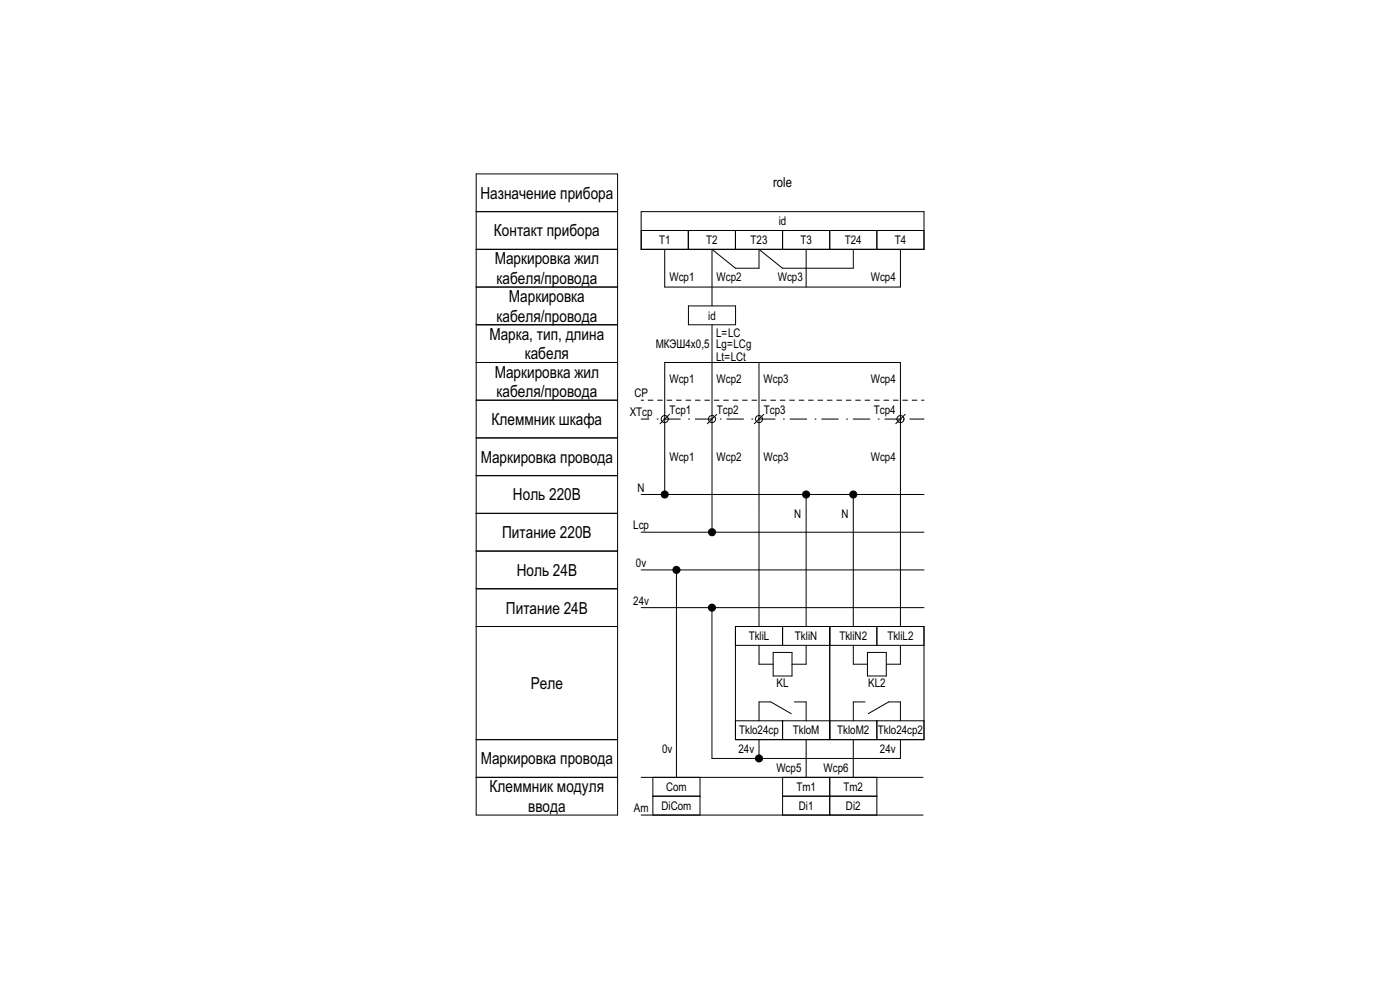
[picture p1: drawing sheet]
<svg xmlns="http://www.w3.org/2000/svg" width="297mm" height="210mm" viewBox="0 0 297 210" stroke-linecap="round" stroke-linejoin="round" font-family="sans-serif">
<!-- layer: cp_names -->
<path d="M101 76.9h30v96h-30zM101 92.9h30M101 84.9h30M101 108.9h30M101 100.9h30M101 116.9h30M101 132.9h30M101 124.9h30M101 156.9h30M101 164.9h30" fill="none" stroke="#000" stroke-width=".21"/>
<!-- layer: id_names -->
<path d="M101 36.9h30v40h-30zM101 52.9h30M101 44.9h30M101 68.9h30M101 60.9h30" fill="none" stroke="#000" stroke-width=".21"/>
<!-- layer: cp_static_di -->
<g fill="none" stroke="#000" stroke-width=".21">
<path d="M151 76.9v35.2M161 76.9v56M136 88.9h1.7M136 84.9h.5M137.5 84.9h1M139.4 88.9h.1M139.5 84.9h1M140.8 88.9h3.5M141.5 84.9h1M142 87.9l-2 2M143.5 84.9h1M145.5 84.9h1"/>
<path d="M146.1 88.9h.1M147.5 88.9h3.5M147.5 84.9h1M149.5 84.9h1M151.5 84.9h1M152 87.9l-2 2M152.8 88.9h.1M153.5 84.9h1M154.2 88.9h3.5M155.5 84.9h1M157.5 84.9h1M159.5 88.9h.1"/>
<path d="M159.5 84.9h1M160.9 88.9h3.5M161.5 84.9h1M162 87.9l-2 2M163.5 84.9h1M165.5 84.9h1M166.2 88.9h.1M167.5 84.9h1M167.6 88.9h3.5M169.5 84.9h1M171.5 84.9h1M172.9 88.9h.1"/>
<path d="M173.5 84.9h1M174.3 88.9h3.5M175.5 84.9h1M177.5 84.9h1M179.5 84.9h1M179.6 88.9h.1M181 88.9h3.5M181.5 84.9h1M183.5 84.9h1M185.5 84.9h1M186.3 88.9h.1M187.5 84.9h1"/>
<path d="M187.7 88.9h3.5M189.5 84.9h1M191.5 84.9h1M192 87.9l-2 2M193 88.9h3M193.5 84.9h1M195.5 84.9h.5M136 104.9h60M136 112.9h60M141 104.1v-27.2h50v56M171 105.6v27.3M181 105.6v27.3"/>
<path d="M136 128.9h60M136 120.9h60M143.5 121.6v43.3M151 129.6v31.3h40v-4M156 132.9h40v24h-40zM156 136.9h40M161 136.9v4h3M164 138.4h4v5h-4zM166 132.9v4M171 136.9v4h-3M176 132.9v24M181 136.9v4h3"/>
<path d="M184 138.4h4v5h-4zM186 132.9v4M191 136.9v4h-3M156 152.9h40M161 156.9v3.2M166 152.9v4M167.8 151.4l-4.3-2.5h-2.5v4M168.5 148.9h2.5v4M171 156.9v8M181 156.9v8M183.5 148.9h-2.5v4M184.2 151.4l4.3-2.5h2.5v4"/>
<path d="M186 152.9v4M136 164.9h59.8M136 172.9h59.8M138.5 168.9h10M138.5 164.9v8M148.5 164.9v8M166 168.9h20M166 164.9v8M176 164.9v8M186 164.9v8"/>
<circle cx="141" cy="88.9" r=".75"/>
<circle cx="151" cy="88.9" r=".75"/>
<circle cx="161" cy="88.9" r=".75"/>
<circle cx="191" cy="88.9" r=".75"/>
<circle cx="141" cy="104.9" r=".75"/>
<circle cx="151" cy="112.9" r=".75"/>
<circle cx="171" cy="104.9" r=".75"/>
<circle cx="181" cy="104.9" r=".75"/>
<circle cx="143.5" cy="120.9" r=".75"/>
<circle cx="151" cy="128.9" r=".75"/>
<circle cx="161" cy="160.9" r=".75"/>
</g>
<!-- layer: id_static_di -->
<path d="M136 44.9h60v8h-60zM136 48.9h60M141 52.9v8h50v-8M146 48.9v4M156 48.9v4M166 48.9v4M171 52.9v8M176 48.9v4M181 52.9v4h-15l-5-4v4h-5l-5-4v12M186 48.9v4M146 64.9h10v4h-10zM151 68.9v8" fill="none" stroke="#000" stroke-width=".21"/>
<!-- layer: cp_static_di -->
<g fill="#000">
<circle cx="141" cy="104.9" r=".75"/>
<circle cx="151" cy="112.9" r=".75"/>
<circle cx="171" cy="104.9" r=".75"/>
<circle cx="181" cy="104.9" r=".75"/>
<circle cx="143.5" cy="120.9" r=".75"/>
<circle cx="151" cy="128.9" r=".75"/>
<circle cx="161" cy="160.9" r=".75"/>
</g>
<g font-size="3.5">
<text x="101.9" y="42.1">Назначение прибора</text>
<text x="104.8" y="50.1">Контакт прибора</text>
<text x="104.9" y="56.1">Маркировка жил</text>
<text x="105.3" y="60.2">кабеля/провода</text>
<text x="108" y="64.1">Маркировка</text>
<text x="105.3" y="68.2">кабеля/провода</text>
<text x="103.8" y="72.1">Марка, тип, длина</text>
<text x="111.3" y="76.2">кабеля</text>
<text x="104.9" y="80.1">Маркировка жил</text>
<text x="105.3" y="84.2">кабеля/провода</text>
<text x="104.3" y="90.1">Клеммник шкафа</text>
<text x="102" y="98.1">Маркировка провода</text>
<text x="108.8" y="106.1">Ноль 220В</text>
<text x="106.5" y="114.1">Питание 220В</text>
<text x="109.6" y="122.1">Ноль 24В</text>
<text x="107.3" y="130.1">Питание 24В</text>
<text x="112.6" y="146.1">Реле</text>
<text x="102" y="162.1">Маркировка провода</text>
<text x="103.9" y="168.1">Клеммник модуля</text>
<text x="112" y="172.2">ввода</text>
</g>
<text font-size="2.9" x="164" y="39.6">role</text>
<g font-size="2.5">
<text x="165.2" y="47.8">id</text>
<text x="139.8" y="51.8">T1</text>
<text x="149.8" y="51.8">Т2</text>
<text x="159.2" y="51.8">Т23</text>
<text x="169.8" y="51.8">Т3</text>
<text x="179.2" y="51.8">Т24</text>
<text x="189.8" y="51.8">Т4</text>
<text x="142" y="59.6">Wcp1</text>
<text x="152" y="59.6">Wcp2</text>
<text x="165" y="59.6">Wcp3</text>
<text x="184.7" y="59.6">Wcp4</text>
<text x="150.2" y="67.8">id</text>
<text x="151.9" y="71.4">L=LC</text>
<text x="139.1" y="73.9">МКЭШ4х0,5</text>
<text x="151.9" y="73.9">Lg=LCg</text>
<text x="151.9" y="76.6">Lt=LCt</text>
<text x="142" y="81.3">Wcp1</text>
<text x="152" y="81.3">Wcp2</text>
<text x="162" y="81.3">Wcp3</text>
<text x="184.7" y="81.3">Wcp4</text>
<text x="133.6" y="88.3">XTcp</text>
<text x="134.6" y="84.3">CP</text>
<text x="142" y="87.8">Tcp1</text>
<text x="152.1" y="87.8">Tcp2</text>
<text x="162" y="87.8">Tcp3</text>
<text x="185.4" y="87.8">Tcp4</text>
<text x="142" y="97.8">Wcp1</text>
<text x="152" y="97.8">Wcp2</text>
<text x="162" y="97.8">Wcp3</text>
<text x="184.7" y="97.8">Wcp4</text>
<text x="135.3" y="104.3">N</text>
<text x="134.3" y="112.3">Lcp</text>
<text x="168.5" y="109.8">N</text>
<text x="178.5" y="109.8">N</text>
<text x="134.9" y="120.3">0v</text>
<text x="134.3" y="128.3">24v</text>
<text x="158.8" y="135.8">TkliL</text>
<text x="168.7" y="135.8">ТkliN</text>
<text x="178.1" y="135.8">ТkliN2</text>
<text x="188.2" y="135.8">TkliL2</text>
<text x="164.7" y="145.8">KL</text>
<text x="184.2" y="145.8">KL2</text>
<text x="156.8" y="155.8">Тklo24cp</text>
<text x="168.2" y="155.8">TkloM</text>
<text x="177.6" y="155.8">TkloM2</text>
<text x="186.2" y="155.8">Тklo24cp2</text>
<text x="140.5" y="159.7">0v</text>
<text x="156.7" y="159.8">24v</text>
<text x="186.7" y="159.8">24v</text>
<text x="141.3" y="167.8">Com</text>
<text x="164.7" y="163.8">Wcp5</text>
<text x="168.9" y="167.8">Tm1</text>
<text x="174.7" y="163.8">Wcp6</text>
<text x="178.9" y="167.8">Tm2</text>
<text x="134.5" y="172.3">Am</text>
<text x="140.3" y="171.8">DiCom</text>
<text x="169.5" y="171.8">Di1</text>
<text x="179.5" y="171.8">Di2</text>
</g>
</svg>
